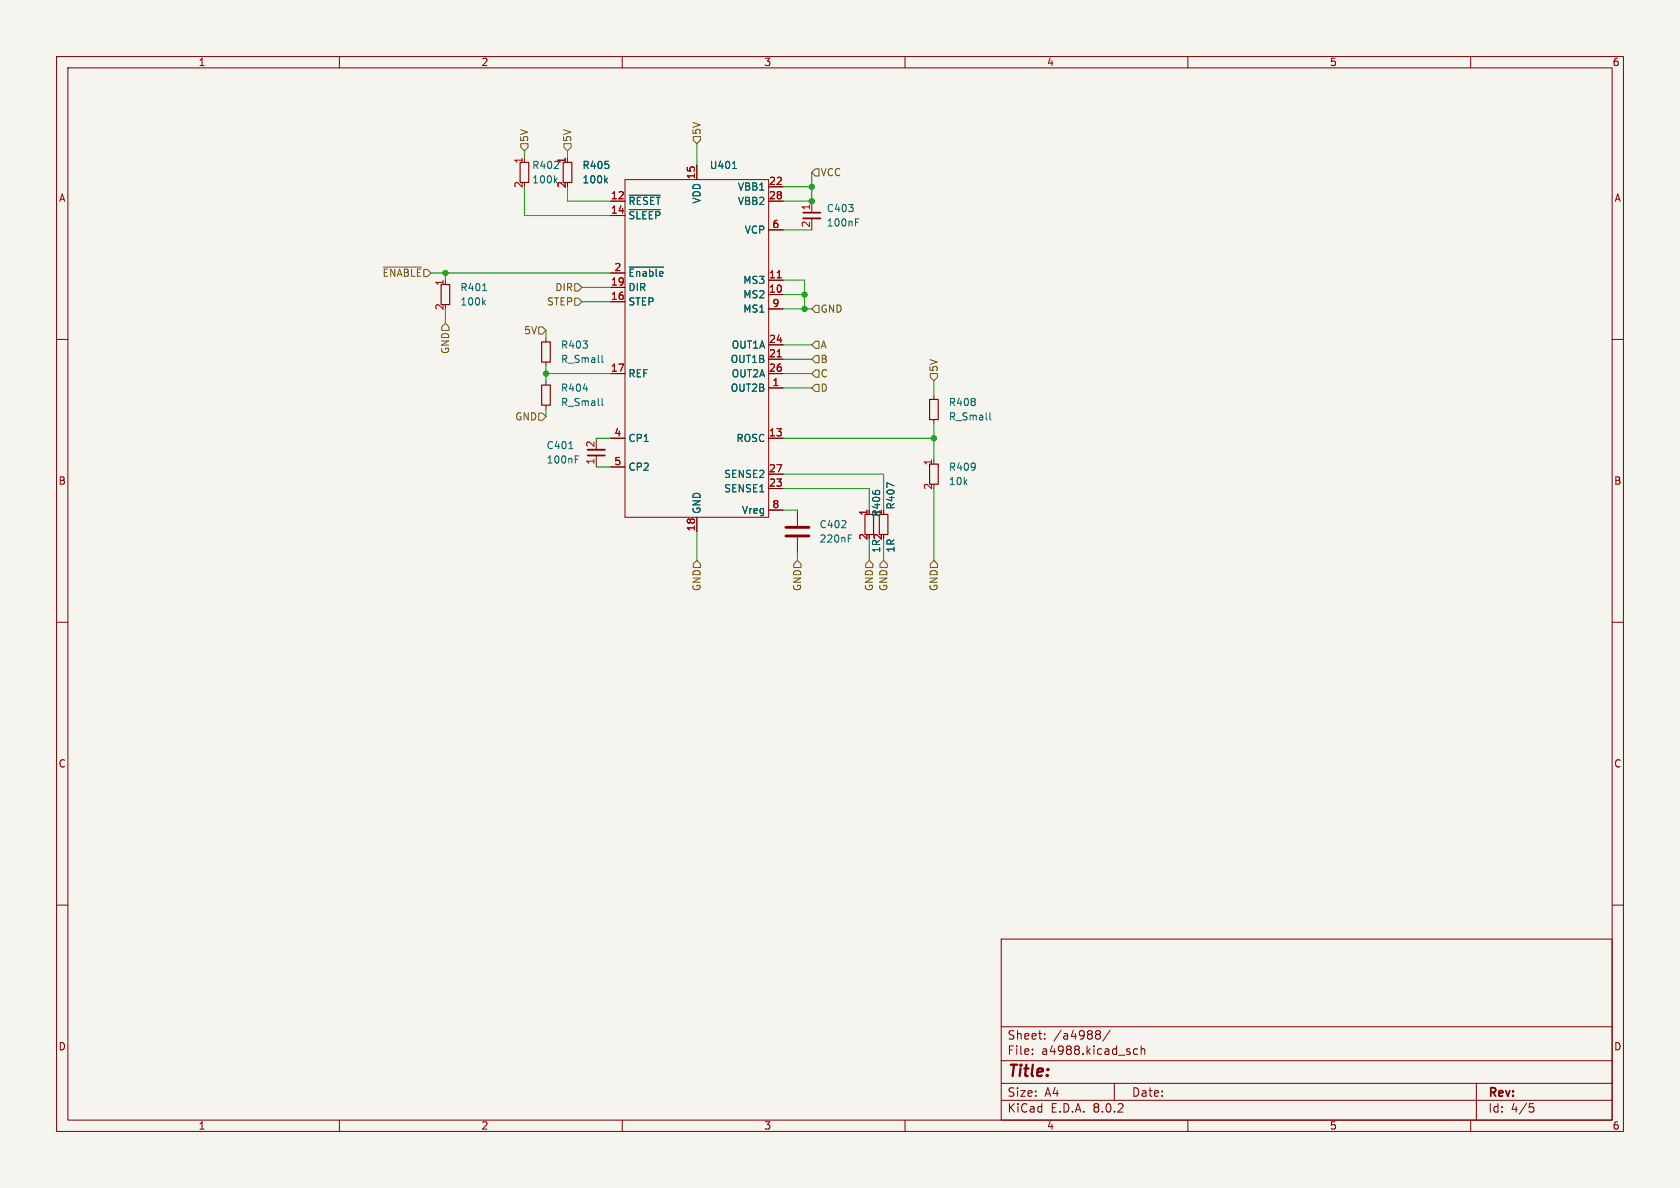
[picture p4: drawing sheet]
<svg xmlns="http://www.w3.org/2000/svg" width="297mm" height="210mm" viewBox="0 0 297 210" stroke-linecap="round" stroke-linejoin="round" font-family="sans-serif">
<path d="M0 0h297v210h-297z" fill="#f5f4ef" stroke="#f5f4ef" stroke-width=".18"/>
<g fill="none" stroke="#840000" stroke-width=".18">
<path d="M10 10h277v190h-277zM12 12h273v186h-273zM60 10v2M110 10v2M160 10v2M210 10v2M260 10v2M107.9 35.6h2.6M107.9 38.1h2.6M110.5 31.8h25.4v59.6h-25.4zM123.2 29.2v2.6M135.9 35.6h2.5"/>
<path d="M135.9 33h2.5M143.5 35.6v2M143.5 38.6v2M10 60h2M96.5 59.7v.8M107.9 53.3h2.6M107.9 50.8h2.6M107.9 48.3h2.6M135.9 52.1h2.5M135.9 49.5h2.5M135.9 40.6h2.5M135.9 54.6h2.5"/>
<path d="M285 60h2M96.5 64v.8M96.5 67.3v.8M96.5 71.6v.8M105.4 77.5v2M107.9 77.5h2.6M107.9 66h2.6M135.9 68.6h2.5M135.9 77.5h2.5M135.9 66h2.5M135.9 63.5h2.5M135.9 61h2.5"/>
<path d="M165.1 69.9v.7M165.1 74.2v.7M105.4 80.5v2.1M107.9 82.6h2.6M123.2 91.4v2.6M135.9 86.4h2.5M135.9 83.8h2.5M135.9 90.2h2.5M141 90.2v2.8M141 95v2.8M10 110h2M285 110h2"/>
<path d="M10 160h2M285 160h2M177 166h108v32h-108zM60 198v2M110 198v2M160 198v2M177 194.5h108M177 191.5h108M177 187.5h108M177 181.5h108M182.5 186.3v.1M182.5 185.5v.1"/>
<path d="M184.7 183.6v.1M184.7 182.8v.1M194 182.2h.2l.3 .3-.3 .3M194 182.8h.2M194.2 182.8l.3 .2v.4l-.1 .2-.4 .1M196.2 182.1l-1.2 2M197 191.5v3M201.1 185.5l-.4-.1-.3 .3v.4l.1 .2h.6M201.7 185.5l.3-.1 .3 .1 .1 .9M201.7 184.9v1.5M210 198v2M260 198v2"/>
<path d="M261 191.5v6.5M270.4 195.1h.7M270.5 195.7h.4l.3 .3-.2 .5-.5 .1"/>
</g>
<path d="M91.9 28.7h1.6v3.6h-1.6zM99.6 28.7h1.5v3.6h-1.5zM78 50.3h1.5v3.5h-1.5zM95.8 60.5h1.5v3.5h-1.5zM95.8 68.1h1.5v3.5h-1.5zM164.3 70.6h1.6v3.6h-1.6zM152.9 90.9h1.5v3.6h-1.5zM155.4 90.9h1.6v3.6h-1.6zM164.3 82h1.6v3.6h-1.6z" fill="none" stroke="#840000" stroke-width=".2"/>
<g fill="none" stroke="#006464" stroke-width=".18">
<path d="M98.1 31.8l.4 .5M98.5 31.5l-.5 .5M107 31.8l.4 .5M107.4 31.5l-.5 .5M111.2 34.5h5.5M111.2 37.1h5.6M129.5 29.8h.7M151.2 39.3h.5M151.2 38.7h.6M85.3 51.4h.7M85.4 53.4l.4 .5M85.8 53.1l-.5 .5"/>
<path d="M111.2 47.2h6.1M100.6 79.3h.7M103.1 68.7h.8M106.4 62.8v1.1l.2 .2M106.4 70.4v1.1l.2 .2M175 73v1.1l.2 .1M101.7 81.2h.4M101.7 80.6h.6M150 95.2h.4M150 94.6h.6M158.1 85.9l-1.3-.6v.9"/>
</g>
<path d="M142 38.6h3M103.9 79.5h3" fill="none" stroke="#840000" stroke-width=".33"/>
<path d="M142 37.6h3M103.9 80.5h3" fill="none" stroke="#840000" stroke-width=".3"/>
<path d="M138.9 94.7h4.1M138.9 93.2h4.1" fill="none" stroke="#840000" stroke-width=".51"/>
<path d="M137.4 49.1h.7M137.4 63.1h.7" fill="none" stroke="#a90000" stroke-width=".18"/>
<g fill="none" stroke="#725600" stroke-width=".18">
<path d="M92.1 25.4h1.2v.6l-.6 .7-.6-.7zM99.7 25.4h1.3v.6l-.7 .7-.6-.7zM122.6 24.1h1.2v.7l-.6 .6-.6-.6zM144.1 29.8h.7v1.3h-.7l-.6-.6zM67.8 47.2h6.7M78.7 57.2l.7 .6v.6h-1.3v-.6zM95.2 57.8h.7l.6 .6-.6 .7h-.7zM101.6 52.7h.6l.7 .6-.7 .7h-.6zM101.6 50.2h.6l.7 .6-.7 .6h-.6zM144.1 54h.7v1.2h-.7l-.6-.6zM95.2 73h.7l.6 .7-.6 .6h-.7zM144.1 67.9h.7v1.3h-.7l-.6-.6z"/>
<path d="M144.1 62.9h.7v1.2h-.7l-.6-.6zM144.1 65.4h.7v1.3h-.7l-.6-.7zM144.1 60.3h.7v1.3h-.7l-.6-.6zM164.5 66h1.2v.7l-.6 .6-.6-.6zM123.2 99.1l.6 .6v.6h-1.2v-.6zM140.3 99.7l.7-.6 .6 .6v.6h-1.3zM153.7 99.1l.6 .6v.6h-1.3v-.6zM156.2 99.1l.6 .6v.6h-1.2v-.6zM165.1 99.1l.6 .6v.6h-1.2v-.6z"/>
</g>
<g fill="none" stroke="#009600" stroke-width=".18">
<path d="M92.7 26.7v1.2M92.7 33v5.1h15.2M100.3 33v2.6h7.6M100.3 26.7v1.2M123.2 25.4v3.8M138.4 33h5.1M143.5 30.5v5.1h-5.1M76.2 48.3h31.7M78.7 48.3v1.2M78.7 54.6v2.6M96.5 58.4v1.3M102.9 50.8h5"/>
<path d="M102.9 53.3h5M138.4 54.6h5.1M138.4 52.1h3.8M138.4 49.5h3.8v5.1M138.4 40.6h5.1M96.5 64.8v2.5M96.5 72.4v1.3M96.5 66h11.4M105.4 77.5h2.5M138.4 77.5h26.7M138.4 66h5.1M138.4 61h5.1"/>
<path d="M138.4 68.6h5.1M138.4 63.5h5.1M165.1 67.3v2.6M165.1 74.9v6.4M105.4 82.6h2.5M123.2 94v5.1M138.4 86.4h15.3v3.8M138.4 83.8h17.8v6.4M138.4 90.2h2.6M141 97.8v1.3M153.7 95.3v3.8M156.2 95.3v3.8"/>
<path d="M165.1 86.4v12.7"/>
</g>
<g fill="#009600" stroke="#009600" stroke-width=".18">
<circle cx="96.5" cy="66" r=".46"/>
<circle cx="78.7" cy="48.3" r=".46"/>
<circle cx="165.1" cy="77.5" r=".46"/>
<circle cx="142.2" cy="54.6" r=".46"/>
<circle cx="142.2" cy="52.1" r=".46"/>
<circle cx="143.5" cy="35.6" r=".46"/>
<circle cx="143.5" cy="33" r=".46"/>
</g>
<text font-size="2.8" fill="#840000" x="178" y="190.9">Title:</text>
<g font-size="2.1" fill="#840000">
<text x="178" y="184">Sheet:</text>
<text x="186.2" y="184">/a4988/</text>
<text x="178" y="186.7">File:</text>
<text x="184.1" y="186.7">a4988.kicad_sch</text>
<text x="178" y="196.9">KiCad</text>
<text x="178" y="194.1">Size:</text>
<text x="184.7" y="194.1">A4</text>
<text x="185.7" y="196.9">E.D.A.</text>
<text x="193.3" y="196.9">8.0.2</text>
<text x="200" y="194.1">Date:</text>
<text x="263" y="194.3">Rev:</text>
<text x="263" y="196.9">Id:</text>
<text x="267.1" y="196.9">4/5</text>
</g>
<g font-size="1.8" fill="#840000">
<text x="35" y="11.9">1</text>
<text x="85" y="11.9">2</text>
<text x="135" y="11.9">3</text>
<text x="185" y="11.9">4</text>
<text x="235" y="11.9">5</text>
<text x="285" y="11.9">6</text>
<text x="10.3" y="35.9">A</text>
<text x="285.3" y="35.9">A</text>
<text x="10.3" y="85.9">B</text>
<text x="285.3" y="85.9">B</text>
<text x="10.3" y="135.9">C</text>
<text x="285.3" y="135.9">C</text>
<text x="10.3" y="185.9">D</text>
<text x="285.3" y="185.9">D</text>
<text x="35" y="199.9">1</text>
<text x="85" y="199.9">2</text>
<text x="135" y="199.9">3</text>
<text x="185" y="199.9">4</text>
<text x="235" y="199.9">5</text>
<text x="285" y="199.9">6</text>
</g>
<g font-size="1.8" fill="#725600">
<text x="124.1" y="23.9" transform="rotate(-90 124.1 23.9)">5V</text>
<text x="93.6" y="25.2" transform="rotate(-90 93.6 25.2)">5V</text>
<text x="101.2" y="25.2" transform="rotate(-90 101.2 25.2)">5V</text>
<text x="145" y="31.3">VCC</text>
<text x="67.5" y="49.1">~{ENABLE}</text>
<text x="98.1" y="51.7">DIR</text>
<text x="92.6" y="59.3">5V</text>
<text x="96.6" y="54.2">STEP</text>
<text x="145" y="55.5">GND</text>
<text x="79.6" y="62.7" transform="rotate(-90 79.6 62.7)">GND</text>
<text x="145" y="64.4">B</text>
<text x="145" y="61.8">A</text>
<text x="166" y="65.8" transform="rotate(-90 166 65.8)">5V</text>
<text x="145" y="69.4">D</text>
<text x="145" y="66.9">C</text>
<text x="91" y="74.5">GND</text>
<text x="124.1" y="104.6" transform="rotate(-90 124.1 104.6)">GND</text>
<text x="141.8" y="104.6" transform="rotate(-90 141.8 104.6)">GND</text>
<text x="154.5" y="104.6" transform="rotate(-90 154.5 104.6)">GND</text>
<text x="157.1" y="104.6" transform="rotate(-90 157.1 104.6)">GND</text>
<text x="166" y="104.6" transform="rotate(-90 166 104.6)">GND</text>
</g>
<g font-size="1.8" fill="#a90000">
<text x="92.5" y="29" transform="rotate(-90 92.5 29)">1</text>
<text x="100.1" y="29" transform="rotate(-90 100.1 29)">1</text>
<text x="92.5" y="33.3" transform="rotate(-90 92.5 33.3)">2</text>
<text x="100.1" y="33.3" transform="rotate(-90 100.1 33.3)">2</text>
<text x="107.9" y="35.3">12</text>
<text x="122.9" y="31.8" transform="rotate(-90 122.9 31.8)">15</text>
<text x="135.8" y="32.8">22</text>
<text x="135.8" y="35.3">28</text>
<text x="107.9" y="37.8">14</text>
<text x="136.5" y="40.4">6</text>
<text x="143.3" y="40.3" transform="rotate(-90 143.3 40.3)">2</text>
<text x="143.3" y="37.3" transform="rotate(-90 143.3 37.3)">1</text>
<text x="78.5" y="50.6" transform="rotate(-90 78.5 50.6)">1</text>
<text x="107.9" y="53.1">16</text>
<text x="107.9" y="50.5">19</text>
<text x="108.5" y="48">2</text>
<text x="135.8" y="51.8">10</text>
<text x="135.8" y="49.3">11</text>
<text x="78.5" y="54.9" transform="rotate(-90 78.5 54.9)">2</text>
<text x="136.5" y="54.4">9</text>
<text x="107.9" y="65.8">17</text>
<text x="135.8" y="63.2">21</text>
<text x="135.8" y="60.7">24</text>
<text x="135.8" y="65.8">26</text>
<text x="136.5" y="68.3">1</text>
<text x="108.5" y="77.2">4</text>
<text x="135.8" y="77.2">13</text>
<text x="105.2" y="82.2" transform="rotate(-90 105.2 82.2)">1</text>
<text x="105.2" y="79.2" transform="rotate(-90 105.2 79.2)">2</text>
<text x="108.5" y="82.3">5</text>
<text x="135.8" y="83.6">27</text>
<text x="164.8" y="82.4" transform="rotate(-90 164.8 82.4)">1</text>
<text x="135.8" y="86.1">23</text>
<text x="136.5" y="89.9">8</text>
<text x="164.8" y="86.7" transform="rotate(-90 164.8 86.7)">2</text>
<text x="122.9" y="94" transform="rotate(-90 122.9 94)">18</text>
<text x="153.4" y="95.6" transform="rotate(-90 153.4 95.6)">2</text>
<text x="153.4" y="91.3" transform="rotate(-90 153.4 91.3)">1</text>
</g>
<g font-size="1.8" fill="#006464">
<text x="94" y="30.1">R402</text>
<text x="94" y="32.6">100k</text>
<text x="102.9" y="30.1">R405</text>
<text x="102.9" y="32.6">100k</text>
<text x="125.4" y="30.1">U401</text>
<text x="130.3" y="33.9">VBB1</text>
<text x="111" y="36.4">~{RESET}</text>
<text x="111" y="39">~{SLEEP}</text>
<text x="124.1" y="36.1" transform="rotate(-90 124.1 36.1)">VDD</text>
<text x="130.3" y="36.4">VBB2</text>
<text x="131.6" y="41.5">VCP</text>
<text x="146.1" y="37.7">C403</text>
<text x="146.1" y="40.2">100nF</text>
<text x="81.3" y="51.7">R401</text>
<text x="111" y="51.7">DIR</text>
<text x="111" y="49.1">~{Enable}</text>
<text x="131.3" y="52.9">MS2</text>
<text x="131.3" y="50.4">MS3</text>
<text x="81.3" y="54.2">100k</text>
<text x="111" y="54.2">STEP</text>
<text x="131.3" y="55.5">MS1</text>
<text x="99.1" y="61.8">R403</text>
<text x="99.1" y="64.4">R_Small</text>
<text x="129.1" y="64.4">OUT1B</text>
<text x="129.3" y="61.8">OUT1A</text>
<text x="99.1" y="69.4">R404</text>
<text x="99.1" y="72">R_Small</text>
<text x="111" y="66.9">REF</text>
<text x="129.1" y="69.4">OUT2B</text>
<text x="129.3" y="66.9">OUT2A</text>
<text x="167.6" y="72">R408</text>
<text x="167.6" y="74.5">R_Small</text>
<text x="96.5" y="79.6">C401</text>
<text x="96.5" y="82.1">100nF</text>
<text x="111" y="78.3">CP1</text>
<text x="111" y="83.4">CP2</text>
<text x="130.1" y="78.3">ROSC</text>
<text x="167.6" y="83.4">R409</text>
<text x="127.9" y="87.2">SENSE1</text>
<text x="127.9" y="84.7">SENSE2</text>
<text x="167.6" y="86">10k</text>
<text x="124.1" y="90.9" transform="rotate(-90 124.1 90.9)">GND</text>
<text x="131.1" y="91">Vreg</text>
<text x="144.8" y="93.6">C402</text>
<text x="155.8" y="91.5" transform="rotate(-90 155.8 91.5)">R406</text>
<text x="156" y="91.3" transform="rotate(-90 156 91.3)">1</text>
<text x="158.3" y="90.2" transform="rotate(-90 158.3 90.2)">R407</text>
<text x="144.8" y="96.1">220nF</text>
<text x="155.8" y="97.9" transform="rotate(-90 155.8 97.9)">1R2</text>
<text x="158.3" y="97.8" transform="rotate(-90 158.3 97.8)">1R</text>
</g>
</svg>
